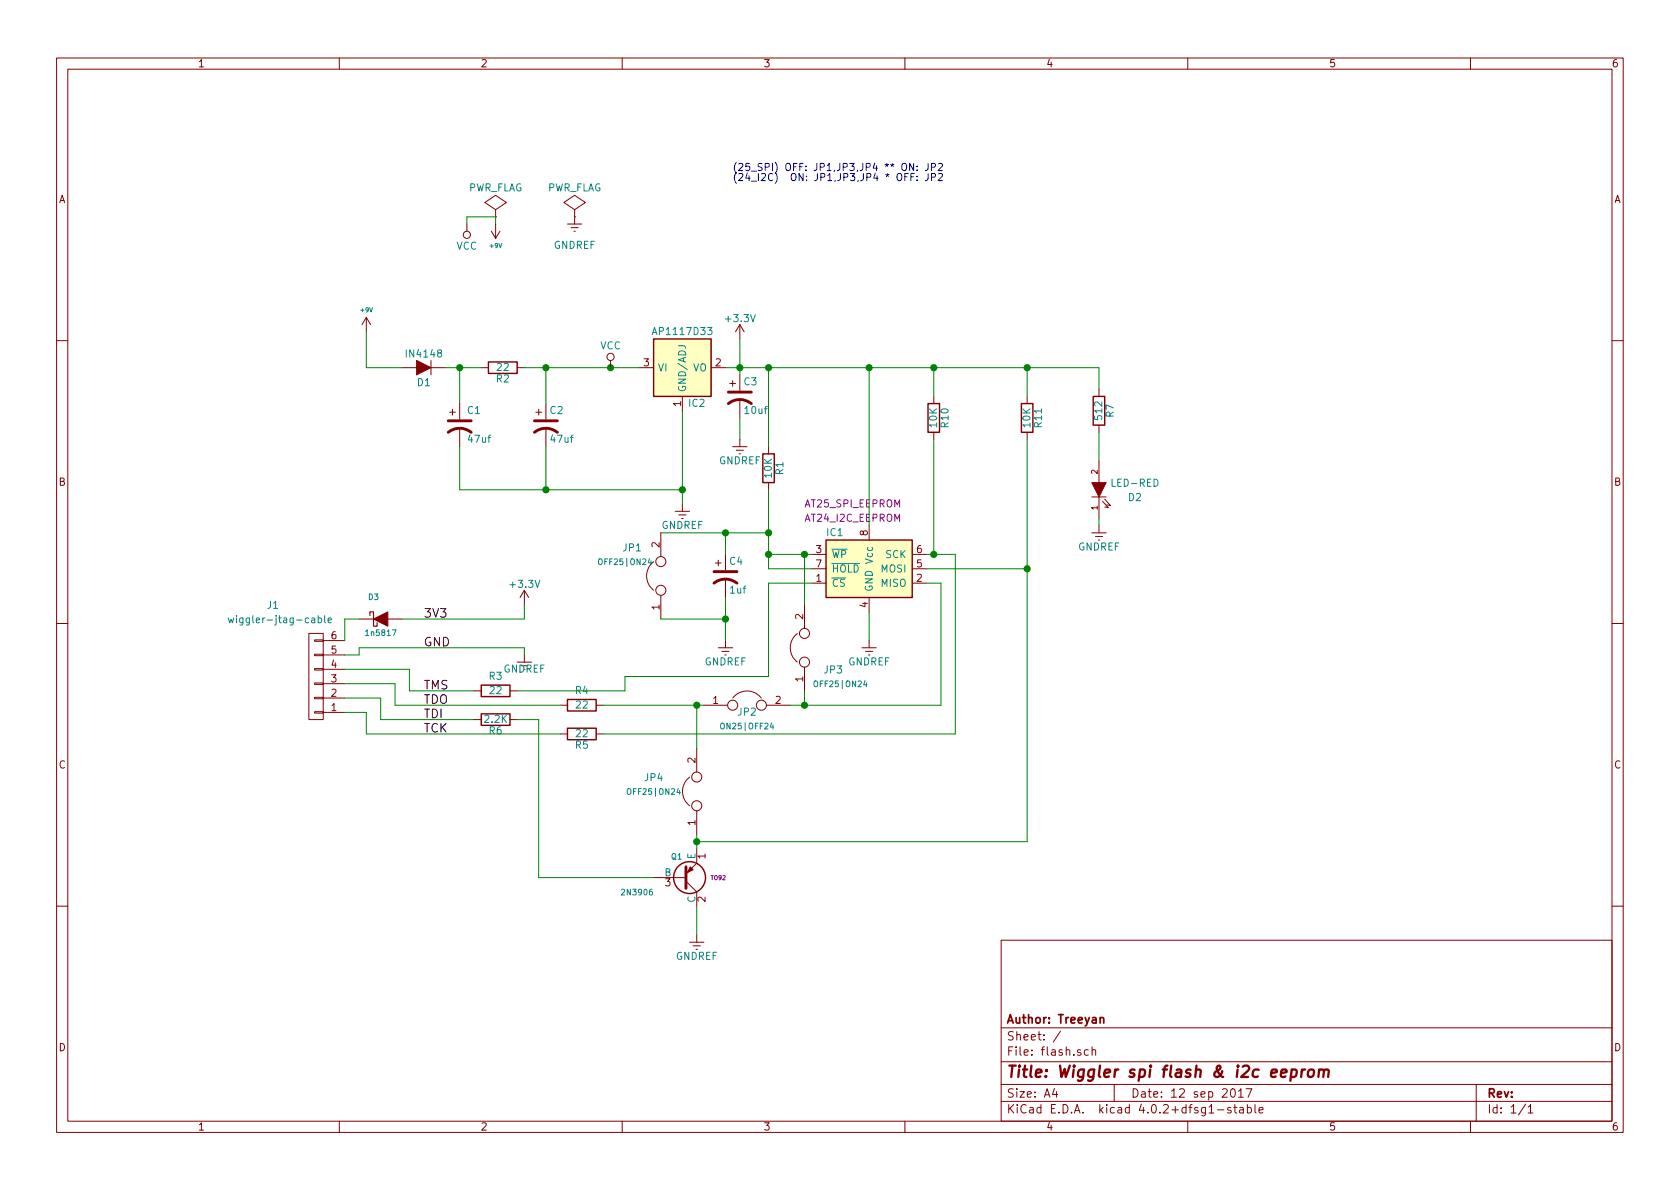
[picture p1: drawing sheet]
EESchema Schematic File Version 2
LIBS:power
LIBS:device
LIBS:transistors
LIBS:conn
LIBS:linear
LIBS:regul
LIBS:74xx
LIBS:cmos4000
LIBS:adc-dac
LIBS:memory
LIBS:xilinx
LIBS:microcontrollers
LIBS:dsp
LIBS:microchip
LIBS:analog_switches
LIBS:motorola
LIBS:texas
LIBS:intel
LIBS:audio
LIBS:interface
LIBS:digital-audio
LIBS:philips
LIBS:display
LIBS:cypress
LIBS:siliconi
LIBS:opto
LIBS:atmel
LIBS:contrib
LIBS:valves
EELAYER 25 0
EELAYER END
$Descr A4 11693 8268
encoding utf-8
Sheet 1 1
Title "Wiggler spi flash & i2c eeprom"
Date "12 sep 2017"
Rev ""
Comp "Author: Treeyan"
Comment1 ""
Comment2 ""
Comment3 ""
Comment4 ""
$EndDescr
$Comp
L AT25_EEPROM IC1
U 1 1
P 6050 3950
F 0 "IC1" H 5750 4200 50  0000 L CNN
F 1 "AT25_SPI_EEPROM" H 5600 4400 50  0001 L CNN
F 2 "" H 6050 3950 60  0001 C CNN
F 3 "" H 6050 3950 60  0001 C CNN
F 4 "AT24_I2C_EEPROM" H 5600 4300 50  0000 L CNN "域4"
F 5 "AT25_SPI_EEPROM" H 5600 4400 50  0000 L CNN "域5"
	1    6050 3950
	1    0    0    -1  
$EndComp
Wire Wire Line
	5050 2550 7650 2550
Wire Wire Line
	6050 2550 6050 3650
Wire Wire Line
	6050 4250 6050 4450
Wire Wire Line
	5350 3850 5650 3850
Wire Wire Line
	5350 3950 5650 3950
$Comp
L R R1
U 1 1
P 5350 3250
F 0 "R1" V 5430 3250 50  0000 C CNN
F 1 "10K" V 5350 3250 50  0000 C CNN
F 2 "" H 5350 3250 60  0001 C CNN
F 3 "" H 5350 3250 60  0001 C CNN
	1    5350 3250
	1    0    0    -1  
$EndComp
Connection ~ 5350 2550
Connection ~ 5350 3850
$Comp
L R R2
U 1 1
P 3500 2550
F 0 "R2" V 3580 2550 50  0000 C CNN
F 1 "22" V 3500 2550 50  0000 C CNN
F 2 "" H 3500 2550 60  0001 C CNN
F 3 "" H 3500 2550 60  0001 C CNN
	1    3500 2550
	0    -1   1    0   
$EndComp
Wire Wire Line
	4750 2850 4750 3500
$Comp
L CP1 C2
U 1 1
P 3800 2950
F 0 "C2" H 3825 3050 50  0000 L CNN
F 1 "47uf" H 3825 2850 50  0000 L CNN
F 2 "" H 3800 2950 60  0001 C CNN
F 3 "" H 3800 2950 60  0001 C CNN
	1    3800 2950
	1    0    0    -1  
$EndComp
$Comp
L CP1 C4
U 1 1
P 5050 4000
F 0 "C4" H 5075 4100 50  0000 L CNN
F 1 "1uf" H 5075 3900 50  0000 L CNN
F 2 "" H 5050 4000 60  0001 C CNN
F 3 "" H 5050 4000 60  0001 C CNN
	1    5050 4000
	1    0    0    -1  
$EndComp
$Comp
L CP1 C3
U 1 1
P 5150 2750
F 0 "C3" H 5175 2850 50  0000 L CNN
F 1 "10uf" H 5175 2650 50  0000 L CNN
F 2 "" H 5150 2750 60  0001 C CNN
F 3 "" H 5150 2750 60  0001 C CNN
	1    5150 2750
	1    0    0    -1  
$EndComp
$Comp
L +3.3V #PWR01
U 1 1
P 5150 2350
F 0 "#PWR01" H 5150 2200 50  0001 C CNN
F 1 "+3.3V" H 5150 2490 50  0000 C CNN
F 2 "" H 5150 2350 60  0001 C CNN
F 3 "" H 5150 2350 60  0001 C CNN
	1    5150 2350
	1    0    0    -1  
$EndComp
Wire Wire Line
	3200 2550 3200 2800
Connection ~ 3800 2550
Wire Wire Line
	3200 3400 4750 3400
Connection ~ 3800 3400
Connection ~ 4750 3400
Wire Wire Line
	5150 2900 5150 3050
Connection ~ 5150 2550
Wire Wire Line
	4600 3700 5350 3700
Connection ~ 5350 3700
Wire Wire Line
	5650 4050 5350 4050
Wire Wire Line
	6450 3950 7150 3950
Wire Wire Line
	6450 3850 6650 3850
Wire Wire Line
	6650 3850 6650 5100
Wire Wire Line
	2500 4500 3650 4500
Wire Wire Line
	3650 4500 3650 4550
$Comp
L +3.3V #PWR02
U 1 1
P 3650 4200
F 0 "#PWR02" H 3650 4050 50  0001 C CNN
F 1 "+3.3V" H 3650 4340 50  0000 C CNN
F 2 "" H 3650 4200 60  0001 C CNN
F 3 "" H 3650 4200 60  0001 C CNN
	1    3650 4200
	1    0    0    -1  
$EndComp
Wire Wire Line
	3650 4300 3650 4200
Text Label 2950 4300 0    60   ~ 0
3V3
Text Label 2950 4500 0    60   ~ 0
GND
Text Label 2950 4800 0    60   ~ 0
TMS
Text Label 2950 4900 0    60   ~ 0
TDO
Text Label 2950 5000 0    60   ~ 0
TDI
Text Label 2950 5100 0    60   ~ 0
TCK
$Comp
L R R4
U 1 1
P 4050 4900
F 0 "R4" V 3950 4900 50  0000 C CNN
F 1 "22" V 4050 4900 50  0000 C CNN
F 2 "" H 4050 4900 60  0001 C CNN
F 3 "" H 4050 4900 60  0001 C CNN
	1    4050 4900
	0    1    1    0   
$EndComp
$Comp
L R R6
U 1 1
P 3450 5000
F 0 "R6" V 3530 5000 50  0000 C CNN
F 1 "2.2K" V 3450 5000 50  0000 C CNN
F 2 "" H 3450 5000 60  0001 C CNN
F 3 "" H 3450 5000 60  0001 C CNN
	1    3450 5000
	0    1    1    0   
$EndComp
$Comp
L R R5
U 1 1
P 4050 5100
F 0 "R5" V 4130 5100 50  0000 C CNN
F 1 "22" V 4050 5100 50  0000 C CNN
F 2 "" H 4050 5100 60  0001 C CNN
F 3 "" H 4050 5100 60  0001 C CNN
	1    4050 5100
	0    1    1    0   
$EndComp
$Comp
L LED D2
U 1 1
P 7650 3400
F 0 "D2" V 7600 3150 50  0000 C CNN
F 1 "LED-RED" V 7700 3150 50  0000 C CNN
F 2 "" H 7650 3400 60  0001 C CNN
F 3 "" H 7650 3400 60  0001 C CNN
	1    7650 3400
	0    -1   -1   0   
$EndComp
$Comp
L R R7
U 1 1
P 7650 2850
F 0 "R7" V 7730 2850 50  0000 C CNN
F 1 "512" V 7650 2850 50  0000 C CNN
F 2 "" H 7650 2850 60  0001 C CNN
F 3 "" H 7650 2850 60  0001 C CNN
	1    7650 2850
	1    0    0    -1  
$EndComp
Connection ~ 4250 2550
$Comp
L GNDREF #PWR03
U 1 1
P 5050 4450
F 0 "#PWR03" H 5050 4200 50  0001 C CNN
F 1 "GNDREF" H 5050 4300 50  0000 C CNN
F 2 "" H 5050 4450 60  0001 C CNN
F 3 "" H 5050 4450 60  0001 C CNN
	1    5050 4450
	1    0    0    -1  
$EndComp
$Comp
L GNDREF #PWR04
U 1 1
P 6050 4450
F 0 "#PWR04" H 6050 4200 50  0001 C CNN
F 1 "GNDREF" H 6050 4300 50  0000 C CNN
F 2 "" H 6050 4450 60  0001 C CNN
F 3 "" H 6050 4450 60  0001 C CNN
	1    6050 4450
	1    0    0    -1  
$EndComp
$Comp
L GNDREF #PWR05
U 1 1
P 4750 3500
F 0 "#PWR05" H 4750 3250 50  0001 C CNN
F 1 "GNDREF" H 4750 3350 50  0000 C CNN
F 2 "" H 4750 3500 60  0001 C CNN
F 3 "" H 4750 3500 60  0001 C CNN
	1    4750 3500
	1    0    0    -1  
$EndComp
$Comp
L AP1117D33 IC2
U 1 1
P 4750 2550
F 0 "IC2" H 4850 2300 50  0000 C CNN
F 1 "AP1117D33" H 4750 2800 50  0000 C CNN
F 2 "" H 4750 2550 60  0001 C CNN
F 3 "" H 4750 2550 60  0001 C CNN
	1    4750 2550
	1    0    0    -1  
$EndComp
$Comp
L PWR_FLAG #FLG06
U 1 1
P 3450 1500
F 0 "#FLG06" H 3450 1575 50  0001 C CNN
F 1 "PWR_FLAG" H 3450 1700 50  0000 C CNN
F 2 "" H 3450 1500 60  0001 C CNN
F 3 "" H 3450 1500 60  0001 C CNN
	1    3450 1500
	1    0    0    -1  
$EndComp
$Comp
L PWR_FLAG #FLG07
U 1 1
P 4000 1500
F 0 "#FLG07" H 4000 1575 50  0001 C CNN
F 1 "PWR_FLAG" H 4000 1700 50  0000 C CNN
F 2 "" H 4000 1500 60  0001 C CNN
F 3 "" H 4000 1500 60  0001 C CNN
	1    4000 1500
	1    0    0    -1  
$EndComp
$Comp
L GNDREF #PWR08
U 1 1
P 4000 1500
F 0 "#PWR08" H 4000 1250 50  0001 C CNN
F 1 "GNDREF" H 4000 1300 50  0000 C CNN
F 2 "" H 4000 1500 60  0001 C CNN
F 3 "" H 4000 1500 60  0001 C CNN
	1    4000 1500
	1    0    0    -1  
$EndComp
$Comp
L VCC #PWR09
U 1 1
P 4250 2550
F 0 "#PWR09" H 4250 2400 50  0001 C CNN
F 1 "VCC" H 4250 2700 50  0000 C CNN
F 2 "" H 4250 2550 60  0001 C CNN
F 3 "" H 4250 2550 60  0001 C CNN
	1    4250 2550
	1    0    0    -1  
$EndComp
$Comp
L VCC #PWR010
U 1 1
P 3250 1550
F 0 "#PWR010" H 3250 1400 50  0001 C CNN
F 1 "VCC" H 3250 1700 50  0000 C CNN
F 2 "" H 3250 1550 60  0001 C CNN
F 3 "" H 3250 1550 60  0001 C CNN
	1    3250 1550
	-1   0    0    1   
$EndComp
Wire Wire Line
	3250 1500 3450 1500
$Comp
L GNDREF #PWR011
U 1 1
P 5150 3050
F 0 "#PWR011" H 5150 2800 50  0001 C CNN
F 1 "GNDREF" H 5150 2900 50  0000 C CNN
F 2 "" H 5150 3050 60  0001 C CNN
F 3 "" H 5150 3050 60  0001 C CNN
	1    5150 3050
	1    0    0    -1  
$EndComp
$Comp
L GNDREF #PWR012
U 1 1
P 3650 4550
F 0 "#PWR012" H 3650 4300 50  0001 C CNN
F 1 "GNDREF" H 3650 4450 50  0000 C CNN
F 2 "" H 3650 4550 60  0001 C CNN
F 3 "" H 3650 4550 60  0001 C CNN
	1    3650 4550
	1    0    0    -1  
$EndComp
$Comp
L CONN_01X06 J1
U 1 1
P 2200 4700
F 0 "J1" H 2500 4200 50  0000 C CNN
F 1 "wiggler-jtag-cable" H 2450 4300 50  0000 C CNN
F 2 "" H 2200 4700 60  0001 C CNN
F 3 "" H 2200 4700 60  0001 C CNN
	1    2200 4700
	-1   0    0    1   
$EndComp
Wire Wire Line
	2400 4300 2400 4450
Wire Wire Line
	2400 4550 2500 4550
Wire Wire Line
	2500 4550 2500 4500
Wire Wire Line
	2400 4650 2850 4650
Wire Wire Line
	2850 4650 2850 4800
Wire Wire Line
	2400 4750 2750 4750
Wire Wire Line
	2750 4750 2750 4900
Wire Wire Line
	2400 4850 2650 4850
Wire Wire Line
	2650 4850 2650 5000
Wire Wire Line
	2400 4950 2550 4950
Wire Wire Line
	2550 4950 2550 5100
Connection ~ 6050 2550
$Comp
L GNDREF #PWR013
U 1 1
P 7650 3650
F 0 "#PWR013" H 7650 3400 50  0001 C CNN
F 1 "GNDREF" H 7650 3500 50  0000 C CNN
F 2 "" H 7650 3650 60  0001 C CNN
F 3 "" H 7650 3650 60  0001 C CNN
	1    7650 3650
	1    0    0    -1  
$EndComp
Wire Wire Line
	7650 3600 7650 3650
$Comp
L D D1
U 1 1
P 2950 2550
F 0 "D1" H 2950 2650 50  0000 C CNN
F 1 "IN4148" H 2950 2450 50  0000 C CNN
F 2 "" H 2950 2550 60  0001 C CNN
F 3 "" H 2950 2550 60  0001 C CNN
	1    2950 2550
	-1   0    0    1   
$EndComp
$Comp
L D_Schottky D3
U 1 1
P 2650 4300
F 0 "D3" H 2600 4450 40  0000 C CNN
F 1 "1n5817" H 2650 4200 40  0000 C CNN
F 2 "~" H 2650 4300 60  0000 C CNN
F 3 "~" H 2650 4300 60  0000 C CNN
	1    2650 4300
	1    0    0    -1  
$EndComp
$Comp
L CP1 C1
U 1 1
P 3200 2950
F 0 "C1" H 3250 3050 50  0000 L CNN
F 1 "47uf" H 3250 2850 50  0000 L CNN
F 2 "" H 3200 2950 60  0000 C CNN
F 3 "~" H 3200 2950 60  0000 C CNN
	1    3200 2950
	1    0    0    -1  
$EndComp
Wire Wire Line
	3200 3100 3200 3400
Wire Wire Line
	5150 2350 5150 2600
Wire Wire Line
	5050 3700 5050 3850
$Comp
L JUMPER JP1
U 1 1
P 4600 4000
F 0 "JP1" V 4800 4200 50  0000 C CNN
F 1 "OFF25|ON24" V 4700 4250 40  0000 C CNN
F 2 "~" H 4600 4000 60  0000 C CNN
F 3 "~" H 4600 4000 60  0000 C CNN
	1    4600 4000
	0    -1   -1   0   
$EndComp
Wire Wire Line
	5050 4150 5050 4450
Connection ~ 5050 3700
$Comp
L 2SA1015 Q1
U 1 1
P 4750 6100
F 0 "Q1" H 4750 5951 40  0000 R CNN
F 1 "2N3906" H 4550 6200 40  0000 R CNN
F 2 "TO92" H 5000 6100 29  0000 C CNN
F 3 "" H 4750 6100 60  0000 C CNN
	1    4750 6100
	1    0    0    1   
$EndComp
$Comp
L GNDREF #PWR014
U 1 1
P 4850 6500
F 0 "#PWR014" H 4850 6250 50  0001 C CNN
F 1 "GNDREF" H 4850 6350 50  0000 C CNN
F 2 "" H 4850 6500 60  0001 C CNN
F 3 "" H 4850 6500 60  0001 C CNN
	1    4850 6500
	1    0    0    -1  
$EndComp
Wire Wire Line
	4850 6300 4850 6500
$Comp
L R R11
U 1 1
P 7150 2900
F 0 "R11" V 7230 2900 50  0000 C CNN
F 1 "10K" V 7150 2900 50  0000 C CNN
F 2 "" H 7150 2900 60  0001 C CNN
F 3 "" H 7150 2900 60  0001 C CNN
	1    7150 2900
	1    0    0    -1  
$EndComp
$Comp
L R R10
U 1 1
P 6500 2900
F 0 "R10" V 6580 2900 50  0000 C CNN
F 1 "10K" V 6500 2900 50  0000 C CNN
F 2 "" H 6500 2900 60  0001 C CNN
F 3 "" H 6500 2900 60  0001 C CNN
	1    6500 2900
	1    0    0    -1  
$EndComp
Connection ~ 6500 3850
$Comp
L JUMPER JP2
U 1 1
P 5200 4900
F 0 "JP2" H 5200 4850 50  0000 C CNN
F 1 "ON25|OFF24" H 5200 4750 40  0000 C CNN
F 2 "~" H 5200 4900 60  0000 C CNN
F 3 "~" H 5200 4900 60  0000 C CNN
	1    5200 4900
	1    0    0    -1  
$EndComp
$Comp
L JUMPER JP3
U 1 1
P 5600 4500
F 0 "JP3" V 5450 4300 50  0000 C CNN
F 1 "OFF25|ON24" V 5350 4250 40  0000 C CNN
F 2 "~" H 5600 4500 60  0000 C CNN
F 3 "~" H 5600 4500 60  0000 C CNN
	1    5600 4500
	0    -1   -1   0   
$EndComp
$Comp
L JUMPER JP4
U 1 1
P 4850 5500
F 0 "JP4" V 4950 5800 50  0000 C CNN
F 1 "OFF25|ON24" V 4850 5800 40  0000 C CNN
F 2 "~" H 4850 5500 60  0000 C CNN
F 3 "~" H 4850 5500 60  0000 C CNN
	1    4850 5500
	0    -1   -1   0   
$EndComp
Wire Wire Line
	4600 4300 5050 4300
Connection ~ 5050 4300
Wire Wire Line
	5600 4200 5600 3850
Connection ~ 5600 3850
Wire Wire Line
	4850 5800 4850 5900
Wire Wire Line
	7150 5850 4850 5850
Wire Wire Line
	6550 4050 6550 4900
Wire Wire Line
	6550 4050 6450 4050
$Comp
L R R3
U 1 1
P 3450 4800
F 0 "R3" V 3350 4800 50  0000 C CNN
F 1 "22" V 3450 4800 50  0000 C CNN
F 2 "" H 3450 4800 60  0001 C CNN
F 3 "" H 3450 4800 60  0001 C CNN
	1    3450 4800
	0    1    1    0   
$EndComp
Connection ~ 4850 5850
Wire Wire Line
	6550 4900 5500 4900
Wire Wire Line
	5600 4800 5600 4900
Connection ~ 5600 4900
Wire Wire Line
	2750 4900 3900 4900
Wire Wire Line
	2550 5100 3900 5100
Wire Wire Line
	4850 4900 4850 5200
Connection ~ 4850 4900
Wire Wire Line
	2850 4800 3300 4800
Wire Wire Line
	3600 4800 4350 4800
Wire Wire Line
	4350 4800 4350 4700
Wire Wire Line
	4350 4700 5350 4700
Wire Wire Line
	5350 4700 5350 4050
Wire Wire Line
	4200 4900 4900 4900
Wire Wire Line
	2650 5000 3300 5000
Wire Wire Line
	3600 5000 3750 5000
Wire Wire Line
	3750 5000 3750 6100
Wire Wire Line
	3750 6100 4550 6100
Wire Wire Line
	6650 5100 4200 5100
Text Notes 5100 1250 0    50   ~ 0
(25_SPI) OFF: JP1,JP3,JP4 ** ON: JP2\n(24_I2C)  ON: JP1,JP3,JP4 * OFF: JP2
Wire Wire Line
	3100 2550 3350 2550
Connection ~ 3200 2550
Wire Wire Line
	3650 2550 4450 2550
Wire Wire Line
	3800 2550 3800 2800
Wire Wire Line
	3800 3100 3800 3400
Wire Wire Line
	5350 2550 5350 3100
Wire Wire Line
	5350 3400 5350 3950
Wire Wire Line
	6500 2550 6500 2750
Connection ~ 6500 2550
Wire Wire Line
	7150 2550 7150 2750
Connection ~ 7150 2550
Wire Wire Line
	6500 3050 6500 3850
Wire Wire Line
	7150 3050 7150 5850
Wire Wire Line
	7650 2550 7650 2700
Wire Wire Line
	7650 3000 7650 3200
Wire Wire Line
	2800 4300 3650 4300
Connection ~ 7150 3950
$Comp
L +9V #PWR015
U 1 1
P 2550 2300
F 0 "#PWR015" H 2550 2270 20  0001 C CNN
F 1 "+9V" H 2550 2450 30  0000 C CNN
F 2 "" H 2550 2300 60  0000 C CNN
F 3 "" H 2550 2300 60  0000 C CNN
	1    2550 2300
	1    0    0    -1  
$EndComp
$Comp
L +9V #PWR016
U 1 1
P 3450 1550
F 0 "#PWR016" H 3450 1520 20  0001 C CNN
F 1 "+9V" H 3450 1700 30  0000 C CNN
F 2 "" H 3450 1550 60  0000 C CNN
F 3 "" H 3450 1550 60  0000 C CNN
	1    3450 1550
	-1   0    0    1   
$EndComp
Wire Wire Line
	2550 2300 2550 2550
Wire Wire Line
	2550 2550 2800 2550
Wire Wire Line
	3250 1500 3250 1550
Wire Wire Line
	3450 1500 3450 1550
Wire Wire Line
	2400 4300 2500 4300
$EndSCHEMATC
